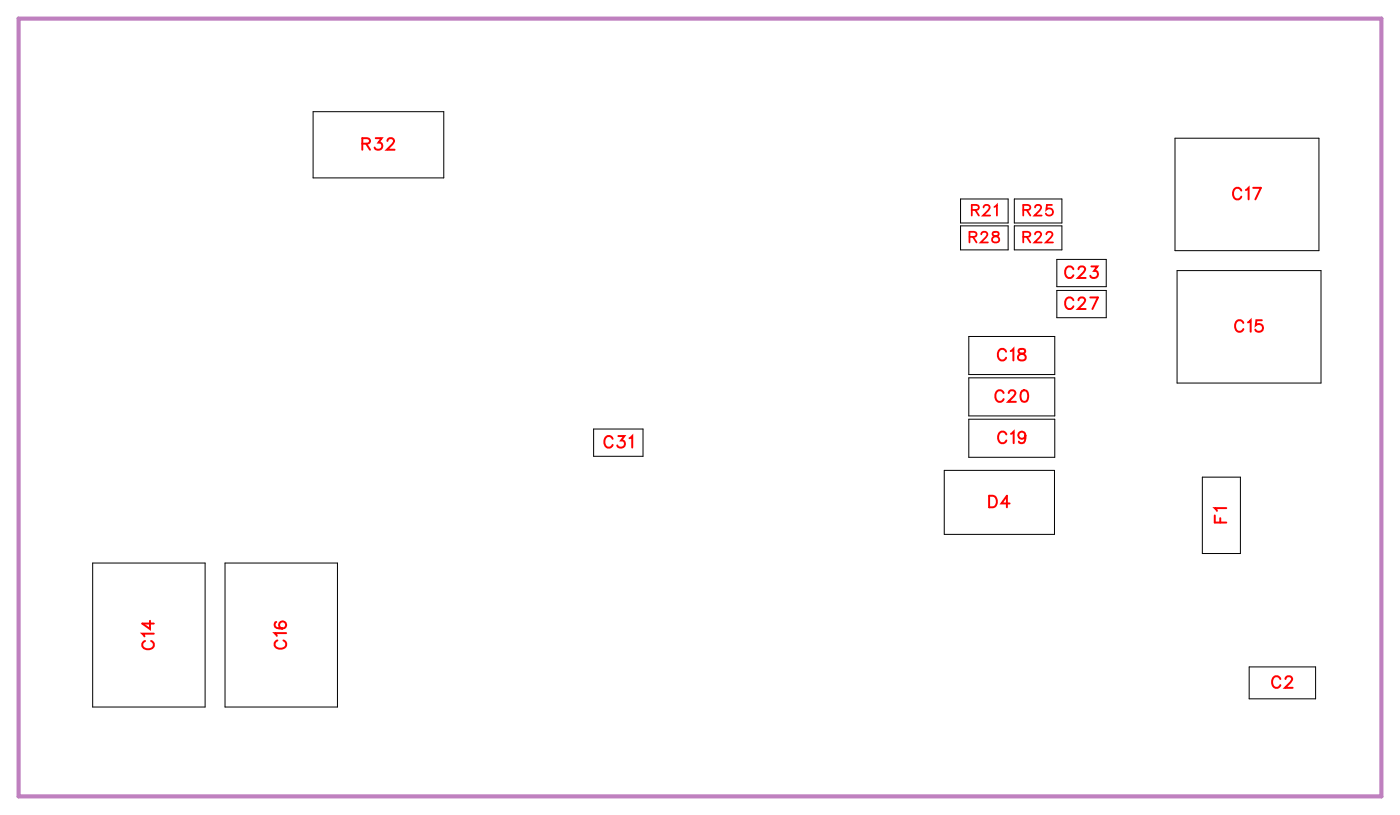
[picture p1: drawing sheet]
<svg xmlns="http://www.w3.org/2000/svg" width="86mm" height="50mm" viewBox="0 0 86 50" stroke-linecap="round" stroke-linejoin="round" font-family="sans-serif">
<path d="M1.1 1.1h83.7v47.8h-83.7z" fill="none" stroke="#bf80bf" stroke-width=".25"/>
<g fill="none" stroke="#000" stroke-width=".06">
<path d="M19.2 6.9h8.1v4h-8.1zM59 12.2h2.9v1.5h-2.9zM59 13.9h2.9v1.4h-2.9zM62.3 12.2h2.9v1.5h-2.9zM62.3 13.9h2.9v1.4h-2.9zM64.9 15.9h3v1.7h-3zM64.9 17.8h3v1.7h-3zM72.2 8.5h8.8v6.9h-8.8zM72.3 16.6h8.8v6.9h-8.8zM5.7 34.6h6.9v8.8h-6.9zM13.8 34.6h6.9v8.8h-6.9zM36.5 26.3h3v1.7h-3z"/>
<path d="M58 28.9h6.8v3.9h-6.8zM59.5 20.7h5.3v2.3h-5.3zM59.5 23.2h5.3v2.3h-5.3zM59.5 25.7h5.3v2.4h-5.3zM73.8 29.3h2.4v4.7h-2.4zM76.7 40.9h4.1v2h-4.1z"/>
</g>
<g fill="none" stroke="#f00" stroke-width=".12">
<path d="M22.3 8.8h.4v-.2l-.1-.1h-.3v.7M22.5 8.8l.2 .4M23.1 8.5h.3l-.2 .3a.24 .24 0 0 1 .2 .3 .24 .24 0 0 1-.4 0M23.8 8.7l.1-.2h.2l.1 .1-.1 .3-.3 .3h.4M65.9 16.5a.26 .26 0 0 0-.3-.1 .26 .26 0 0 0-.2 .2v.2a.26 .26 0 0 0 .2 .3 .26 .26 0 0 0 .3-.2M65.9 18.4a.26 .26 0 0 0-.3-.1 .26 .26 0 0 0-.2 .2v.2a.26 .26 0 0 0 .2 .3 .26 .26 0 0 0 .3-.2M66.2 16.5l.2-.1h.1l.1 .1-.1 .2-.3 .4h.5M66.2 18.4l.2-.1h.1l.1 .1-.1 .2-.3 .4h.5M67 18.3h.4l-.3 .7M67 16.4h.4l-.2 .2a.24 .24 0 0 1 .2 .4 .24 .24 0 0 1-.4-.1M76.2 11.7a.26 .26 0 0 0-.3-.2 .26 .26 0 0 0-.2 .3v.2a.26 .26 0 0 0 .2 .2 .26 .26 0 0 0 .3-.1M76.4 19.8a.26 .26 0 0 0-.3-.1 .26 .26 0 0 0-.2 .2v.2a.26 .26 0 0 0 .2 .3 .26 .26 0 0 0 .3-.2"/>
<path d="M76.5 11.7l.2-.2v.7M76.6 19.8l.2-.1v.7M77 11.5h.4l-.3 .7M77.5 19.7h-.3l-.1 .3a.25 .25 0 0 1 .4 0 .25 .25 0 0 1 0 .3 .25 .25 0 0 1-.4-.1M8.9 39.4a.26 .26 0 0 0-.2 .3 .26 .26 0 0 0 .3 .2h.2a.26 .26 0 0 0 .2-.2 .26 .26 0 0 0-.1-.3M9.2 38.1v.5l-.5-.3h.7M9.4 38.9h-.7l.2 .2M17 38.2h-.1a.35 .35 0 0 0 .3 .4 .35 .35 0 0 0 .4-.2 .22 .22 0 0 0-.2-.2 .22 .22 0 0 0-.3 .2 .22 .22 0 0 0 .2 .2M17 39.3a.26 .26 0 0 0-.1 .3 .26 .26 0 0 0 .2 .2h.2a.26 .26 0 0 0 .3-.2 .26 .26 0 0 0-.2-.3M17.6 38.9h-.7l.1 .1M37.6 26.9a.26 .26 0 0 0-.3-.1 .26 .26 0 0 0-.2 .2v.2a.26 .26 0 0 0 .2 .3 .26 .26 0 0 0 .3-.2M38 26.8h.3l-.2 .2a.24 .24 0 0 1 .2 .4 .24 .24 0 0 1-.4-.1"/>
<path d="M38.7 26.9l.1-.1v.7M60.7 30.4h.3a.38 .38 0 0 1 .2 .4 .38 .38 0 0 1-.2 .3h-.3zM61.6 24.1a.26 .26 0 0 0-.3-.1 .26 .26 0 0 0-.2 .2v.2a.26 .26 0 0 0 .2 .3 .26 .26 0 0 0 .3-.2M61.8 21.6a.26 .26 0 0 0-.3-.2 .26 .26 0 0 0-.2 .3v.2a.26 .26 0 0 0 .2 .2 .26 .26 0 0 0 .3-.1M61.8 26.7a.26 .26 0 0 0-.3-.2 .26 .26 0 0 0-.2 .3v.1a.26 .26 0 0 0 .2 .3 .26 .26 0 0 0 .3-.2M62 24.1l.1-.1h.1l.2 .1-.1 .2-.4 .4h.5M62 30.9h-.5l.3-.5v.7M62.1 21.6l.1-.2v.7M62.1 26.6l.2-.1v.7M62.6 21.5v.2l.3 .1 .1 .1a.24 .24 0 0 1-.2 .2 .24 .24 0 0 1-.3-.2l.5-.3-.1-.1zM62.8 24h.1a.37 .37 0 0 1 .2 .3 .37 .37 0 0 1-.2 .4 .45 .45 0 0 1-.1-.7zM63 26.7a.22 .22 0 0 1-.3 .2 .22 .22 0 0 1-.1-.3 .22 .22 0 0 1 .3 0l.1 .1a.34 .34 0 0 1-.3 .5l-.1-.1"/>
<path d="M74.6 31.6v.5h.7M74.9 31.8v.3M75.3 31.2h-.7l.1 .2M78.6 41.7a.26 .26 0 0 0-.3-.2 .26 .26 0 0 0-.2 .3v.2a.26 .26 0 0 0 .2 .2 .26 .26 0 0 0 .3-.1M78.9 41.7l.2-.2h.1l.2 .2-.1 .2-.4 .3h.5"/>
</g>
<g fill="none" stroke="#f00" stroke-width=".11">
<path d="M59.5 14.5h.4v-.2l-.4-.1v.7M59.7 12.9h.4v-.3h-.4v.6M59.8 14.5l.2 .4M59.9 12.9l.2 .3M60.3 14.4l.1-.2 .2 .2-.4 .5h.5M60.4 12.7l.1-.1 .3 .1-.4 .5h.4M61 14.3v.1l.3 .1 .1 .2a.22 .22 0 0 1-.3 .2 .22 .22 0 0 1-.2-.2l.4-.3v-.1zM61.1 12.7l.1-.1v.6M62.8 14.5h.4v-.2l-.4-.1v.7M62.8 12.9h.4v-.3h-.4v.6M63.1 14.5l.2 .4M63.1 12.9l.2 .3"/>
<path d="M63.6 14.4l.1-.2 .2 .2-.4 .5h.5M63.6 12.7l.1-.1 .2 .1-.4 .5h.5M64.3 14.4l.1-.2 .2 .2-.4 .5h.5M64.6 12.6h-.3v.3a.23 .23 0 0 1 .3 0 .23 .23 0 0 1 0 .3 .23 .23 0 0 1-.4-.1"/>
</g>
<g font-size="1.2" fill="#fff">
<text x="22.2" y="9.5">R32</text>
<text x="65.4" y="17.4">C23</text>
<text x="75.7" y="12.5">C17</text>
<text x="61.2" y="22.4">C18</text>
<text x="65.4" y="19.3">C27</text>
<text x="75.8" y="20.7">C15</text>
<text x="37.1" y="27.8">C31</text>
<text x="61.1" y="25">C20</text>
<text x="61.2" y="27.5">C19</text>
<text x="60.7" y="31.4">D4</text>
<text x="75.6" y="32.1" transform="rotate(-90 75.6 32.1)">F1</text>
<text x="9.7" y="39.9" transform="rotate(-90 9.7 39.9)">C14</text>
<text x="17.9" y="39.9" transform="rotate(-90 17.9 39.9)">C16</text>
<text x="78.1" y="42.5">C2</text>
</g>
<g font-size="1.1" fill="#fff">
<text x="59.5" y="15.2">R28</text>
<text x="59.6" y="13.5">R21</text>
<text x="62.8" y="15.2">R22</text>
<text x="62.8" y="13.5">R25</text>
</g>
</svg>
